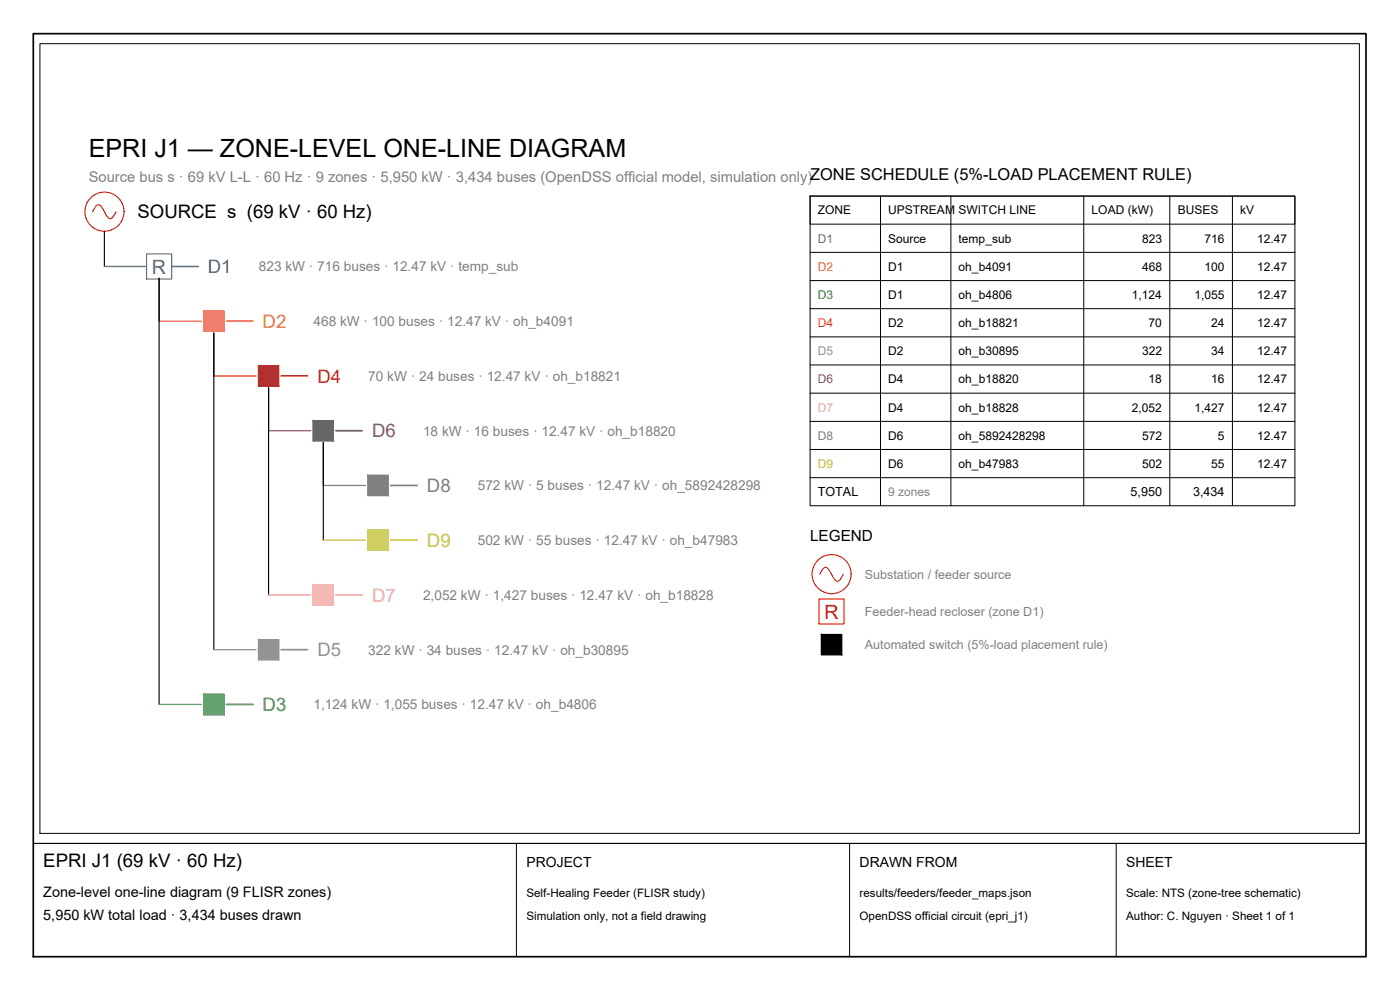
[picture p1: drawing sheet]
<svg xmlns="http://www.w3.org/2000/svg" width="420mm" height="297mm" viewBox="0 0 420 297" stroke-linecap="round" stroke-linejoin="round" font-family="sans-serif">
<!-- layer: SOURCE -->
<g fill="none" stroke="#f00" stroke-width=".34">
<path d="M27.8 63.5l.4-.6a1.65 1.65 0 0 1 1.7-1.4l.7 .8 1.4 2.5a1.07 1.07 0 0 0 1.1 .8 1.07 1.07 0 0 0 1-.8l.7-1.3M246 172.3l.7-1.2a1.07 1.07 0 0 1 1.1-.9 1.07 1.07 0 0 1 1 .9l1.1 1.9a1.73 1.73 0 0 0 1.8 1.3l.7-.7 .7-1.3"/>
<circle cx="31.3" cy="63.5" r="5.9"/>
<circle cx="249.6" cy="172.3" r="5.9"/>
</g>
<!-- layer: BUS-TRUNK -->
<path d="M31.3 69.4v10.6M47.8 83.5v127.9M64.2 99.9v95M80.6 116.3v62.2M97 132.7v29.4" fill="none" stroke="#000" stroke-width=".34"/>
<!-- layer: ZONE-D1 -->
<path d="M31.3 80h12.7" fill="none" stroke="#1f77b4" stroke-width=".38"/>
<path d="M44 76.2h7.5v7.5h-7.5z" fill="none" stroke="#1f77b4" stroke-width=".34"/>
<path d="M51.5 80h8" fill="none" stroke="#1f77b4" stroke-width=".51"/>
<!-- layer: ZONE-D2 -->
<path d="M47.8 96.4h12.6" fill="none" stroke="#ff7f0e" stroke-width=".38"/>
<path d="M61.1 93.3h6.1v6.1h-6.1z" fill="none" stroke="#ff7f0e" stroke-width=".34"/>
<path d="M61.1 93.3l6.1 6.1v-6.1zM61.1 93.3l6.1 6.1h-6.1z" fill="#ff7f0e" stroke="#ff7f0e" stroke-width=".3"/>
<path d="M67.9 96.4h8" fill="none" stroke="#ff7f0e" stroke-width=".51"/>
<!-- layer: ZONE-D4 -->
<path d="M64.2 112.8h12.6" fill="none" stroke="#d62728" stroke-width=".38"/>
<path d="M77.6 109.8h6.1v6.1h-6.1z" fill="none" stroke="#d62728" stroke-width=".34"/>
<path d="M77.6 109.8l6.1 6.1v-6.1zM77.6 109.8l6.1 6.1h-6.1z" fill="#d62728" stroke="#d62728" stroke-width=".3"/>
<path d="M84.4 112.8h7.9" fill="none" stroke="#d62728" stroke-width=".51"/>
<!-- layer: ZONE-D6 -->
<path d="M80.6 129.2h12.7" fill="none" stroke="#8c564b" stroke-width=".38"/>
<path d="M94 126.2h6.1v6.1h-6.1z" fill="none" stroke="#8c564b" stroke-width=".34"/>
<path d="M94 126.2l6.1 6.1v-6.1zM94 126.2l6.1 6.1h-6.1z" fill="#8c564b" stroke="#8c564b" stroke-width=".3"/>
<path d="M100.8 129.2h8" fill="none" stroke="#8c564b" stroke-width=".51"/>
<!-- layer: ZONE-D8 -->
<path d="M97 145.7h12.7" fill="none" stroke="#7f7f7f" stroke-width=".38"/>
<path d="M110.4 142.6h6.1v6.1h-6.1z" fill="none" stroke="#7f7f7f" stroke-width=".34"/>
<path d="M110.4 142.6l6.1 6.1v-6.1zM110.4 142.6l6.1 6.1h-6.1z" fill="#7f7f7f" stroke="#7f7f7f" stroke-width=".3"/>
<path d="M117.2 145.7h8" fill="none" stroke="#7f7f7f" stroke-width=".51"/>
<!-- layer: ZONE-D9 -->
<path d="M97 162.1h12.7" fill="none" stroke="#bcbd22" stroke-width=".38"/>
<path d="M110.4 159h6.1v6.1h-6.1z" fill="none" stroke="#bcbd22" stroke-width=".34"/>
<path d="M110.4 159l6.1 6.1v-6.1zM110.4 159l6.1 6.1h-6.1z" fill="#bcbd22" stroke="#bcbd22" stroke-width=".3"/>
<path d="M117.2 162.1h8" fill="none" stroke="#bcbd22" stroke-width=".51"/>
<!-- layer: ZONE-D7 -->
<path d="M80.6 178.5h12.7" fill="none" stroke="#e377c2" stroke-width=".38"/>
<path d="M94 175.5h6.1v6.1h-6.1z" fill="none" stroke="#e377c2" stroke-width=".34"/>
<path d="M94 175.5l6.1 6.1v-6.1zM94 175.5l6.1 6.1h-6.1z" fill="#e377c2" stroke="#e377c2" stroke-width=".3"/>
<path d="M100.8 178.5h8" fill="none" stroke="#e377c2" stroke-width=".51"/>
<!-- layer: ZONE-D5 -->
<path d="M64.2 194.9h12.6" fill="none" stroke="#9467bd" stroke-width=".38"/>
<path d="M77.6 191.9h6.1v6.1h-6.1z" fill="none" stroke="#9467bd" stroke-width=".34"/>
<path d="M77.6 191.9l6.1 6.1v-6.1zM77.6 191.9l6.1 6.1h-6.1z" fill="#9467bd" stroke="#9467bd" stroke-width=".3"/>
<path d="M84.4 194.9h7.9" fill="none" stroke="#9467bd" stroke-width=".51"/>
<!-- layer: ZONE-D3 -->
<path d="M47.8 211.4h12.6" fill="none" stroke="#2ca02c" stroke-width=".38"/>
<path d="M61.1 208.3h6.1v6.1h-6.1z" fill="none" stroke="#2ca02c" stroke-width=".34"/>
<path d="M61.1 208.3l6.1 6.1v-6.1zM61.1 208.3l6.1 6.1h-6.1z" fill="#2ca02c" stroke="#2ca02c" stroke-width=".3"/>
<path d="M67.9 211.4h8" fill="none" stroke="#2ca02c" stroke-width=".51"/>
<!-- layer: TABLE -->
<g fill="none" stroke="#000" stroke-width=".3">
<path d="M243.1 58.8h145.5v8.5h-145.5zM243.1 58.8h145.5v93h-145.5zM264.2 58.8v93M285.4 58.8v93M325.2 58.8v93M351.1 58.8v93M369.9 58.8v93M243.1 75.7h145.5M243.1 84.2h145.5M243.1 92.6h145.5M243.1 101.1h145.5M243.1 109.5h145.5"/>
<path d="M243.1 118h145.5M243.1 126.4h145.5M243.1 134.9h145.5M243.1 143.3h145.5"/>
</g>
<!-- layer: DEV-RECLOSER -->
<path d="M245.8 179.7h7.5v7.5h-7.5z" fill="none" stroke="#f00" stroke-width=".34"/>
<!-- layer: DEV-SWITCH -->
<path d="M246.5 190.4h6.1v6.1h-6.1z" fill="none" stroke="#000" stroke-width=".3"/>
<path d="M246.5 190.4l6.1 6.1v-6.1zM246.5 190.4l6.1 6.1h-6.1z" fill="#000" stroke="#000" stroke-width=".3"/>
<!-- layer: TITLE -->
<path d="M10 10.1h400v276.9h-400z" fill="none" stroke="#000" stroke-width=".51"/>
<!-- layer: VIEWPORTS -->
<path d="M12 13.1h396v236.9h-396z" fill="none" stroke="#000" stroke-width=".3"/>
<!-- layer: TITLE -->
<path d="M10 253.1h400" fill="none" stroke="#000" stroke-width=".34"/>
<path d="M155 253.1v33.9M255 253.1v33.9M335 253.1v33.9" fill="none" stroke="#000" stroke-width=".3"/>
<text font-size="7.5" x="26.6" y="47.1">EPRI J1 — ZONE-LEVEL ONE-LINE DIAGRAM</text>
<text font-size="5.9" fill="#1f77b4" x="45.6" y="82.1">R</text>
<text font-size="5.9" fill="#f00" x="247.4" y="185.6">R</text>
<g font-size="5.6">
<text x="41.3" y="65.5">SOURCE s (69 kV · 60 Hz)</text>
<text x="13" y="260.1">EPRI J1 (69 kV · 60 Hz)</text>
</g>
<text font-size="5.6" fill="#1f77b4" x="62.4" y="81.9">D1</text>
<text font-size="5.6" fill="#ff7f0e" x="78.8" y="98.4">D2</text>
<text font-size="5.6" fill="#d62728" x="95.3" y="114.8">D4</text>
<text font-size="5.6" fill="#8c564b" x="111.7" y="131.2">D6</text>
<text font-size="5.6" fill="#7f7f7f" x="128.1" y="147.6">D8</text>
<text font-size="5.6" fill="#bcbd22" x="128.1" y="164.1">D9</text>
<text font-size="5.6" fill="#e377c2" x="111.7" y="180.5">D7</text>
<text font-size="5.6" fill="#9467bd" x="95.3" y="197">D5</text>
<text font-size="5.6" fill="#2ca02c" x="78.8" y="213.4">D3</text>
<text font-size="4.6" x="243.1" y="162.3">LEGEND</text>
<text font-size="4.4" fill="#808080" x="26.6" y="54.7">Source bus s · 69 kV L-L · 60 Hz · 9 zones · 5,950 kW · 3,434 buses (OpenDSS official model, simulation only)ZONE SCHEDULE (5%-LOAD PLACEMENT RULE)</text>
<g font-size="4.3">
<text x="13" y="269.1">Zone-level one-line diagram (9 FLISR zones)</text>
<text x="13" y="276">5,950 kW total load · 3,434 buses drawn</text>
</g>
<g font-size="4.2">
<text x="158" y="260.1">PROJECT</text>
<text x="258" y="260.1">DRAWN FROM</text>
<text x="338" y="260.1">SHEET</text>
</g>
<g font-size="4.1" fill="#808080">
<text x="77.7" y="81.4">823 kW · 716 buses · 12.47 kV · temp_sub</text>
<text x="94.1" y="97.9">468 kW · 100 buses · 12.47 kV · oh_b4091</text>
<text x="110.5" y="114.3">70 kW · 24 buses · 12.47 kV · oh_b18821</text>
<text x="127" y="130.7">18 kW · 16 buses · 12.47 kV · oh_b18820</text>
<text x="143.4" y="147.1">572 kW · 5 buses · 12.47 kV · oh_5892428298</text>
<text x="143.4" y="163.6">502 kW · 55 buses · 12.47 kV · oh_b47983</text>
<text x="127" y="180">2,052 kW · 1,427 buses · 12.47 kV · oh_b18828</text>
<text x="110.5" y="196.4">322 kW · 34 buses · 12.47 kV · oh_b30895</text>
<text x="94.1" y="212.8">1,124 kW · 1,055 buses · 12.47 kV · oh_b4806</text>
</g>
<g font-size="3.8">
<text x="245.4" y="148.9">TOTAL</text>
<text x="339.3" y="148.9">5,950</text>
<text x="358.1" y="148.9">3,434</text>
</g>
<g font-size="3.8" fill="#808080">
<text x="259.5" y="173.6">Substation / feeder source</text>
<text x="259.5" y="184.8">Feeder-head recloser (zone D1)</text>
<text x="259.5" y="194.8">Automated switch (5%-load placement rule)</text>
</g>
<g font-size="3.6">
<text x="245.4" y="64.3">ZONE</text>
<text x="266.6" y="64.3">UPSTREAM SWITCH LINE</text>
<text x="327.6" y="64.3">LOAD (kW)</text>
<text x="353.4" y="64.3">BUSES</text>
<text x="372.2" y="64.3">kV</text>
<text x="266.6" y="72.8">Source</text>
<text x="287.7" y="72.8">temp_sub</text>
<text x="342.7" y="72.8">823</text>
<text x="361.5" y="72.8">716</text>
<text x="377.3" y="72.8">12.47</text>
<text x="266.6" y="81.2">D1</text>
<text x="287.7" y="81.2">oh_b4091</text>
<text x="342.7" y="81.2">468</text>
<text x="361.5" y="81.2">100</text>
<text x="377.3" y="81.2">12.47</text>
<text x="266.6" y="89.7">D1</text>
<text x="287.7" y="89.7">oh_b4806</text>
<text x="339.7" y="89.7">1,124</text>
<text x="358.5" y="89.7">1,055</text>
<text x="377.3" y="89.7">12.47</text>
<text x="266.6" y="98.1">D2</text>
<text x="287.7" y="98.1">oh_b18821</text>
<text x="344.7" y="98.1">70</text>
<text x="363.5" y="98.1">24</text>
<text x="377.3" y="98.1">12.47</text>
<text x="266.6" y="106.6">D2</text>
<text x="287.7" y="106.6">oh_b30895</text>
<text x="342.7" y="106.6">322</text>
<text x="363.5" y="106.6">34</text>
<text x="377.3" y="106.6">12.47</text>
<text x="266.6" y="115">D4</text>
<text x="287.7" y="115">oh_b18820</text>
<text x="344.7" y="115">18</text>
<text x="363.5" y="115">16</text>
<text x="377.3" y="115">12.47</text>
<text x="266.6" y="123.5">D4</text>
<text x="287.7" y="123.5">oh_b18828</text>
<text x="339.7" y="123.5">2,052</text>
<text x="358.5" y="123.5">1,427</text>
<text x="377.3" y="123.5">12.47</text>
<text x="266.6" y="131.9">D6</text>
<text x="287.7" y="131.9">oh_5892428298</text>
<text x="342.7" y="131.9">572</text>
<text x="365.5" y="131.9">5</text>
<text x="377.3" y="131.9">12.47</text>
<text x="266.6" y="140.4">D6</text>
<text x="287.7" y="140.4">oh_b47983</text>
<text x="342.7" y="140.4">502</text>
<text x="363.5" y="140.4">55</text>
<text x="377.3" y="140.4">12.47</text>
</g>
<text font-size="3.6" fill="#1f77b4" x="245.4" y="72.8">D1</text>
<text font-size="3.6" fill="#ff7f0e" x="245.4" y="81.2">D2</text>
<text font-size="3.6" fill="#2ca02c" x="245.4" y="89.7">D3</text>
<text font-size="3.6" fill="#d62728" x="245.4" y="98.1">D4</text>
<text font-size="3.6" fill="#9467bd" x="245.4" y="106.6">D5</text>
<text font-size="3.6" fill="#8c564b" x="245.4" y="115">D6</text>
<text font-size="3.6" fill="#e377c2" x="245.4" y="123.5">D7</text>
<text font-size="3.6" fill="#7f7f7f" x="245.4" y="131.9">D8</text>
<text font-size="3.6" fill="#bcbd22" x="245.4" y="140.4">D9</text>
<text font-size="3.6" fill="#808080" x="266.6" y="148.8">9 zones</text>
<g font-size="3.5">
<text x="158" y="269.1">Self-Healing Feeder (FLISR study)</text>
<text x="258" y="269.1">results/feeders/feeder_maps.json</text>
<text x="338" y="269.1">Scale: NTS (zone-tree schematic)</text>
<text x="158" y="276">Simulation only, not a field drawing</text>
<text x="258" y="276">OpenDSS official circuit (epri_j1)</text>
<text x="338" y="276">Author: C. Nguyen · Sheet 1 of 1</text>
</g>
</svg>
